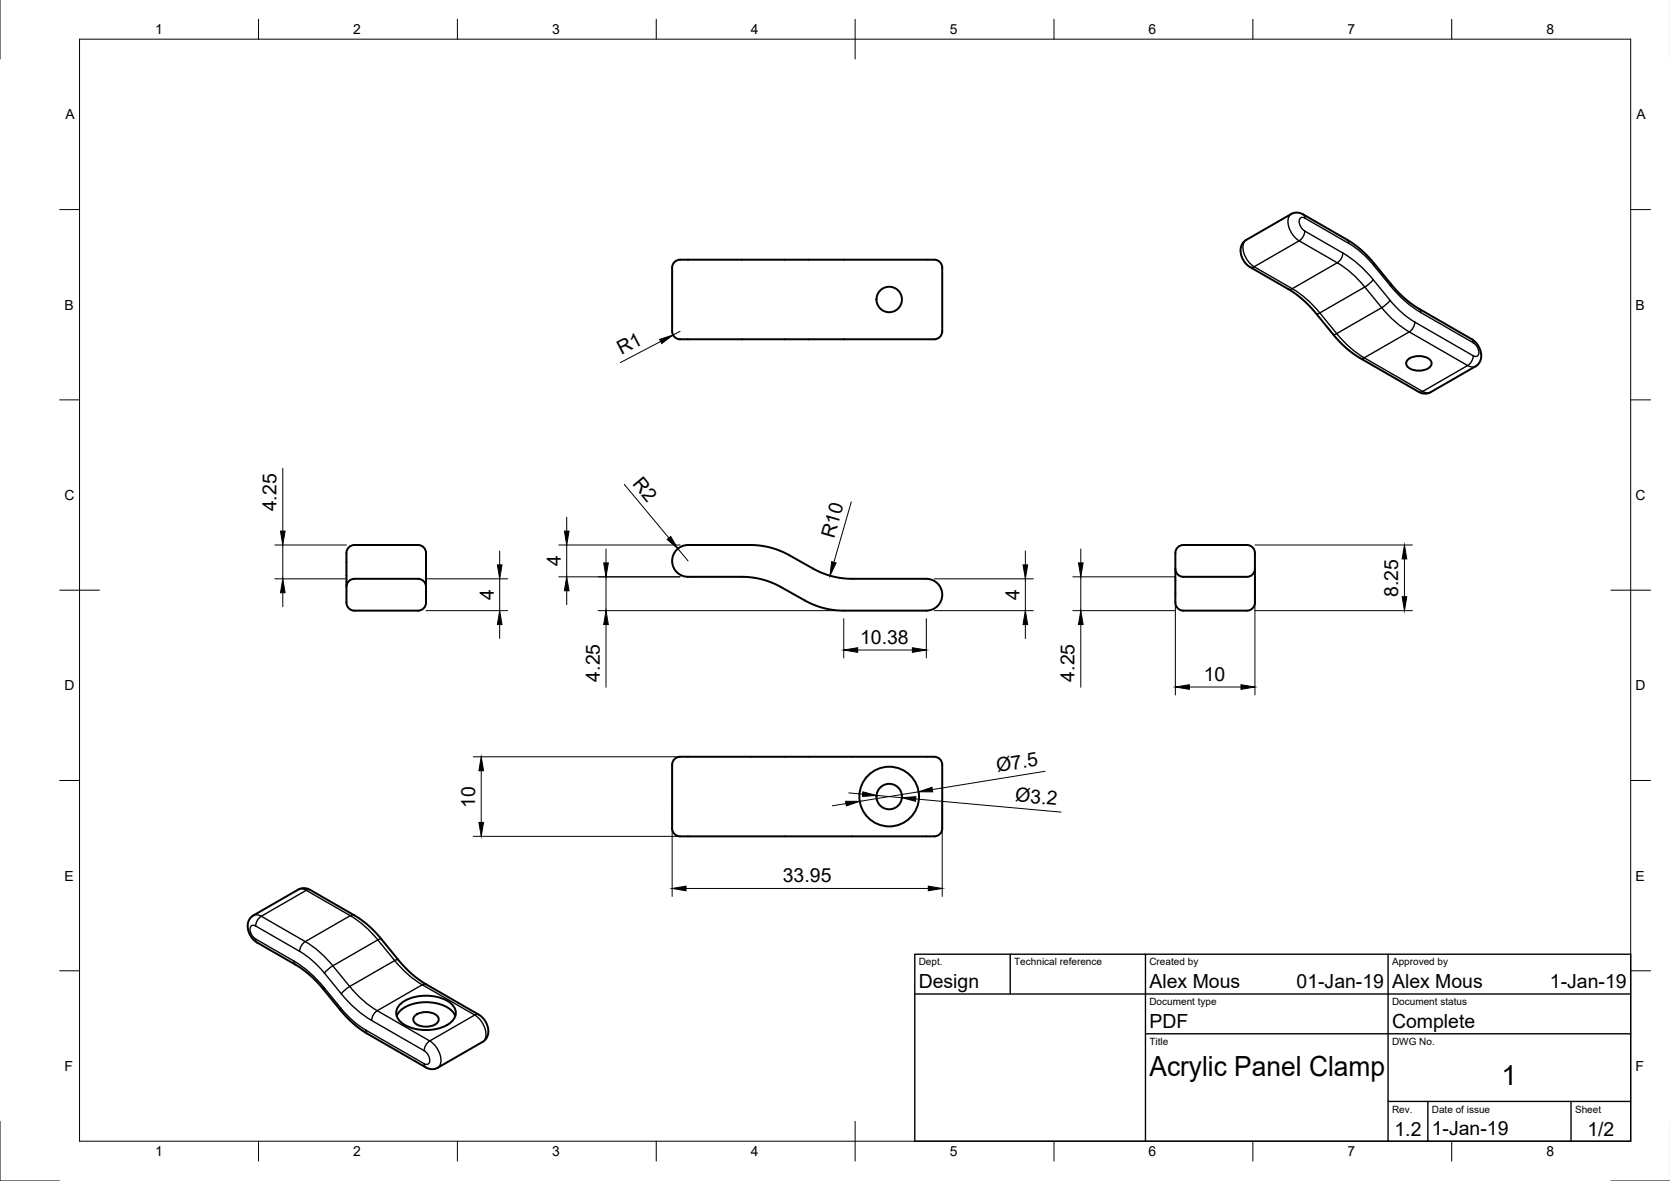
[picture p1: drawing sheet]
<svg xmlns="http://www.w3.org/2000/svg" width="420mm" height="297mm" viewBox="0 0 420 297" stroke-linecap="round" stroke-linejoin="round" font-family="sans-serif">
<!-- layer: Visible -->
<g fill="none" stroke="#000" stroke-width=".5">
<path d="M171.1 65.3h64M171.1 65.3a2 2 0 0 0-2 2v16a2.21 2.21 0 0 0 2.4 2h63.2a2.21 2.21 0 0 0 2.4-2v-16a2 2 0 0 0-2-2M313 60.8l12.1-7.1 1.2-.2 1.4 .3 11.5 6.6 2.6 1.9 3.1 3 6.5 7.8 3.8 3.4 15.6 9.2 1 1.2 .7 1.4 .2 1.4-.4 1.3-1 1.1-11.5 6.6-1.3 .3-1.4-.4-14.9-8.5-2-1.3-3.4-3.1-6.4-7.7-3.1-3.1-2.7-1.9-10.7-6.2-1.1-1.4-.6-1.7v-1.6zM354.3 90.4a4.4 4.4 0 0 1 5.7 .4 1.57 1.57 0 0 1-1.3 2.2 4.3 4.3 0 0 1-4.7-1 1.2 1.2 0 0 1 .3-1.6zM87.8 137.7l.8-.6h.6h16a2.2 2.2 0 0 1 2 2.4v11.7a2.21 2.21 0 0 1-2 2.4h-16a2.21 2.21 0 0 1-2-2.4v-12.1v-.6zM170.3 138.2a4 4 0 0 1 2.8-1.1h15.7a20 20 0 0 1 9.8 2.5l6 3.4a20 20 0 0 0 9.8 2.6h18.7a4 4 0 0 1 4 4 4 4 0 0 1-4 4h-20.8a20 20 0 0 1-9.8-2.6l-6-3.4a20 20 0 0 0-9.8-2.5h-13.6a4 4 0 0 1-3.7-2.5 4 4 0 0 1 .9-4.4zM296.3 137.7l.9-.6h.5h16a2.21 2.21 0 0 1 2 2.4v11.7a2.2 2.2 0 0 1-2 2.4h-16a2.2 2.2 0 0 1-2-2.4v-12.1l.1-.6zM87.2 147.6a2 2 0 0 1 2-2h16a2 2 0 0 1 2 2M315.7 143.1a2 2 0 0 1-2 2h-16a2 2 0 0 1-2-2M169.7 190.9l.9-.5 .5-.1h63.6a2.21 2.21 0 0 1 2.4 2v16.1a2.21 2.21 0 0 1-2.4 2h-63.2a2.21 2.21 0 0 1-2.4-2v-16.1l.1-.5zM63.2 230.7l12.1-7.1 1.2-.2 1.4 .4 11.4 6.5 2.7 1.9 3.1 3 6.5 7.8 3.8 3.4 15.6 9.2 1 1.2 .7 1.4 .2 1.4-.4 1.3-1 1.1-11.5 6.6-1.3 .3-1.4-.4-14.9-8.5-2-1.3-3.4-3.1-6.4-7.7-3.1-3-2.7-2-10.7-6.2-1.1-1.4-.6-1.7v-1.6zM99.8 255.6a6.4 6.4 0 0 1 5.3-3.4 10.2 10.2 0 0 1 8.8 2.2l.6 1.2"/>
<path d="M100.5 252.8a10.6 10.6 0 0 1 10.2-1.9 4.9 4.9 0 0 1 4 3.9 4.2 4.2 0 0 1-3.1 3.4 11.6 11.6 0 0 1-10.5-.9 2.91 2.91 0 0 1-.6-4.5zM104.5 255.4a4.4 4.4 0 0 1 5.7 .4 1.57 1.57 0 0 1-1.3 2.2 4.3 4.3 0 0 1-4.8-1 1.2 1.2 0 0 1 .4-1.6z"/>
<circle cx="223.7" cy="75.3" r="3.2"/>
<circle cx="223.7" cy="200.3" r="7.5"/>
<circle cx="223.7" cy="200.3" r="3.2"/>
</g>
<!-- layer: Visible Narrow -->
<g fill="none" stroke="#000" stroke-width=".35">
<path d="M324.9 53.8a3.5 3.5 0 0 0-.1 4.5l1.1 1.5 1 .8M327.9 53.9l.3 .4 .1 .5M328.3 58.1l9.6 5.5M328.3 54.8l11 6.4M328.3 54.8a.95 .95 0 0 0-1.2 .1 .95 .95 0 0 0-.2 1.2l.7 1.4 .7 .6M328.3 58.1l-.4 1.4-1 1.1M313.5 60.3a3.5 3.5 0 0 0-.1 4.5l1.2 1.6 .9 .7M315.5 67.1l9.6 5.5M315.5 67.1l-.5 .2-.5-.1M325.1 72.6l-.5 .2-.5-.1M325.1 72.6a25.9 25.9 0 0 1 7 6.1M326.9 60.6l-11.4 6.5"/>
<path d="M326.9 60.6l9.5 5.5M332.1 78.7l4.2 5.2M332.1 78.7l-.9 .2M336.4 66.1l-11.3 6.5M336.4 66.1a25.9 25.9 0 0 1 7 6.1M337.9 63.6l-.5 1.4-1 1.1M337.9 63.6a28.5 28.5 0 0 1 7.6 6.7M338.9 60.3l.3 .4 .1 .5M339.3 61.2a23 23 0 0 1 6.3 5.5l4.2 5.2M343.4 72.2l4.2 5.2M343.4 72.2l-11.3 6.5M345.5 70.3l-.9 1-1.2 .9"/>
<path d="M345.5 70.3l4.2 5.2M345.7 66.3l-.1 .4M347.6 77.4l-11.3 6.5M347.6 77.4a25.9 25.9 0 0 0 7 6.1M349.7 75.5l-.9 1-1.2 .9M349.7 75.5a23.5 23.5 0 0 0 6.3 5.5M349.8 71.9a28.5 28.5 0 0 0 7.7 6.7M350 71.5l-.2 .4M357 77.7l.3 .3 .2 .6M357.5 78.6l13.2 7.6M336.3 83.9a25.9 25.9 0 0 0 6.9 6.1M336.3 83.9l-.9 .2"/>
<path d="M343.2 90l14.7 8.5M343.2 90l-.5 .2-.5-.1M354.6 83.5l14.6 8.4-11.3 6.6M354.6 83.5l-11.4 6.5M354.6 83.5l1-1.1 .4-1.4 14.7 8.5M357.9 98.5l-.5 .1h-.5M357.9 98.5l.9 .3 1.1-.1M370.2 85.3l.4 .3 .1 .6M370.7 86.2a2.61 2.61 0 0 1 1.1 3.3l-.7 .2-.4-.2M370.7 89.5l-.5 1.4-1 1 .9 .4 1.1-.2M63.7 230.3l1.2-.2 .8 .3M64.3 236.2l9.6 5.5"/>
<path d="M64.3 232.9l11.1 6.4M64.3 232.9a.95 .95 0 0 0-1.2 .1 .95 .95 0 0 0-.1 1.2l.6 1.3 .7 .7M64.3 236.2l.1 .5 .3 .4M65.7 230.4l11.1 6.4M65.7 230.4l-1 1.1-.4 1.4M75.1 223.7l1.1-.1 .9 .3M75.4 239.3a23 23 0 0 1 6.2 5.5M76.8 236.8a25.9 25.9 0 0 1 6.9 6.1M76.8 236.8l-1 1.1-.4 1.4M77.1 223.9l-11.4 6.5M77.1 223.9l11 6.4M78.1 223.8l-.5-.1-.5 .2"/>
<path d="M88.1 230.3l-11.3 6.5M88.1 230.3a25.9 25.9 0 0 1 7 6.1M89.1 230.2l-.4-.1-.6 .2M95.1 236.4l-11.4 6.5M95.1 236.4l4.2 5.2M95.9 236.2l-.8 .2M73.9 241.7a28.5 28.5 0 0 1 7.6 6.7M73.9 241.7l.1 .6 .3 .3M81.5 248.4l4.3 5.2M81.5 248.4l-.1 .4M81.6 244.8l4.3 5.2M83.7 242.9l4.3 5.2"/>
<path d="M83.7 242.9l-1.2 .9-.9 1M85.8 253.6l-.2 .4M85.8 253.6a23.5 23.5 0 0 0 6.2 5.5M85.9 250a28.5 28.5 0 0 0 7.6 6.7l13.2 7.6M88 248.1l-1.2 .9-.9 1M88 248.1a25.9 25.9 0 0 0 6.9 6.1M92 259.1l14.7 8.4M92 259.1l.1 .5 .3 .4M94.9 254.2l13.2 7.6M94.9 254.2l-1 1.1-.4 1.4M99.3 241.6l-11.3 6.5M99.3 241.6a25.9 25.9 0 0 0 6.9 6.1"/>
<path d="M100.2 241.4l-.9 .2M106.2 247.7l-11.3 6.5M106.2 247.7l13.2 7.6M107.2 247.6l-.4-.1-.6 .2M119.4 255.3l-11.3 6.5M119.4 255.3a5.8 5.8 0 0 1 2.7 6l-.7 .7M120.4 255.2l-.4-.1-.6 .2M106.7 264.3a2.61 2.61 0 0 1 1.2 3.2l-.7 .2-.5-.2M106.7 267.5l.1 .6 .3 .4M108.1 261.8a5.8 5.8 0 0 1 2.6 6l-.6 .8M108.1 261.8l-1 1.1-.4 1.4"/>
</g>
<!-- layer: Border -->
<g fill="none" stroke="#000" stroke-width=".25">
<path d="M0 -.1v15M20 9.9h390.3v277.1h-390.3zM65 4.8v5.1M115.1 4.8v5.1M165.1 4.8v5.1M215.1 4.8v10.1M265.2 4.8v5.1M315.2 4.8v5.1M365.2 4.8v5.1M15 52.7h5M410.3 52.7h5M15 100.6h5"/>
<path d="M410.3 100.6h5M15 148.4h10M405.3 148.4h10M15 196.3h5M410.3 196.3h5M15 244.2h5M410.3 244.2h5M0 282v15h15M65 287v5M115.1 287v5M165.1 287v5M215.1 282v10"/>
<path d="M265.2 287v5M315.2 287v5M365.2 287v5M405.3 297h14.9"/>
</g>
<!-- layer: TitleBlock -->
<path d="M230.2 240h180.1v47h-180.1zM230.2 250h180.1M254.2 240v10M288.2 240v47M349.2 240v47M288.2 260h122.1M349.2 277h61.1M359.2 277v10M395.3 277v10" fill="none" stroke="#000" stroke-width=".35"/>
<!-- layer: Dimensions -->
<g fill="none" stroke="#000" stroke-width=".25">
<path d="M166.2 85.9l-10.1 5.3M171.1 83.3l-1.8 1M71.1 117.8v15.8M69.1 137.1h18.1M71.1 137.1v8.5M125.7 138.6v3.5M140.6 137.1h30.5M142.6 130.1v3.5M142.6 137.1v8M152.5 138.1v3.5M157.1 121.8l11.2 13.5M170.5 138l2.6 3.1"/>
<path d="M214.2 126.2l-4.4 15.2M258 138.6v3.5M271.9 138.1v3.5M315.7 137.1h39.7M69.1 145.6h18.1M71.1 149.1v3.5M107.2 145.6h20.5M107.2 153.6h20.5M125.7 145.6v8M125.7 157.1v3.5M140.6 145.1h30.5M142.6 148.6v3.5"/>
<path d="M150.5 153.6h59.8M152.5 145.1v8.5M152.5 157.1v15.8M212.3 155.6v9.9M233.1 155.6v9.9M235.1 145.6h24.9M235.1 153.6h24.9M258 145.6v8M258 157.1v3.5M269.9 153.6h25.8M269.9 145.1h25.8v29.7M271.9 145.1v8.5"/>
<path d="M271.9 157.1v15.8M315.7 153.6h39.7M315.7 145.1v29.7M353.4 140.6v9.5M215.8 163.5h13.8M299.2 172.8h13M119.1 190.3h52M121.1 193.8v13.1M213.5 199.4l3.5 .3M231.1 199.1l-14.8 2.5M263 194l-28.4 4.6M119.1 210.4h52"/>
<path d="M169.1 201.8v23.7M212.8 202.1l-3.4 .6M220.5 200.1l6.4 .5M230.4 201l36.6 3.3M237.1 202.5v23M172.6 223.5h61"/>
</g>
<g fill="#000" stroke="#000" stroke-width=".25">
<path d="M166 85.4l3.3-1.1-2.8 2.1zM70.6 133.6h1.1l-.6 3.5zM142 133.6h1.2l-.6 3.5zM167.9 135.7l.8-.8 1.8 3.1zM71.1 145.6l.6 3.5h-1.1zM125.1 142.1h1.2l-.6 3.5zM125.7 153.6l.6 3.5h-1.2zM142.6 145.1l.6 3.5h-1.2zM151.9 141.6h1.2l-.6 3.5zM152.5 153.6l.6 3.5h-1.2zM209.2 141.3l1.2 .3-1.6 3.2zM258 153.6l.6 3.5h-1.2z"/>
<path d="M257.4 142.1h1.2l-.6 3.5zM271.3 141.6h1.2l-.6 3.5zM271.9 153.6l.6 3.5h-1.2zM352.8 150.1h1.1l-.5 3.5zM353.4 137.1l.5 3.5h-1.1zM212.3 163.5l3.5-.6v1.2zM229.6 162.9l3.5 .6-3.5 .6zM295.7 172.8l3.5-.6v1.2zM312.2 172.2l3.5 .6-3.5 .6zM121.1 190.3l.6 3.5h-1.2zM217.1 199.2l3.4 .9-3.5 .2zM231.1 199.1l3.4-1.1 .2 1.2z"/>
<path d="M120.5 206.9h1.2l-.6 3.5zM212.8 201.5l3.5 .1-3.4 1.1zM226.9 200.6l3.5-.2-.1 1.1zM169.1 223.5l3.5-.6v1.1zM233.6 222.9l3.5 .6-3.5 .5z"/>
</g>
<g font-size="7">
<text x="289.2" y="270.5">Acrylic Panel Clamp</text>
<text x="377.8" y="272.9">1</text>
</g>
<g font-size="4.9">
<text x="156.4" y="89.4" transform="rotate(-28 156.4 89.4)">R1</text>
<text x="158.9" y="121.7" transform="rotate(50 158.9 121.7)">R2</text>
<text x="69.6" y="128.6" transform="rotate(-90 69.6 128.6)">4.25</text>
<text x="209.8" y="135.7" transform="rotate(-74 209.8 135.7)">R10</text>
<text x="141.1" y="142.4" transform="rotate(-90 141.1 142.4)">4</text>
<text x="124.2" y="150.9" transform="rotate(-90 124.2 150.9)">4</text>
<text x="256.5" y="150.9" transform="rotate(-90 256.5 150.9)">4</text>
<text x="351.8" y="150.1" transform="rotate(-90 351.8 150.1)">8.25</text>
<text x="216.4" y="161.9">10.38</text>
<text x="150.9" y="171.4" transform="rotate(-90 150.9 171.4)">4.25</text>
<text x="270.4" y="171.4" transform="rotate(-90 270.4 171.4)">4.25</text>
<text x="302.9" y="171.2">10</text>
<text x="250.9" y="194.3" transform="rotate(-9 250.9 194.3)">Ø7.5</text>
<text x="119.5" y="203.2" transform="rotate(-90 119.5 203.2)">10</text>
<text x="255.3" y="201.6" transform="rotate(5 255.3 201.6)">Ø3.2</text>
<text x="197" y="221.9">33.95</text>
<text x="231.2" y="248.5">Design</text>
<text x="289.2" y="248.5">Alex Mous</text>
<text x="326.2" y="248.5">01-Jan-19</text>
<text x="350.2" y="248.5">Alex Mous</text>
<text x="390" y="248.5">1-Jan-19</text>
<text x="289.2" y="258.5">PDF</text>
<text x="350.2" y="258.5">Complete</text>
<text x="350.8" y="285.7">1.2</text>
<text x="360.2" y="285.5">1-Jan-19</text>
<text x="399.4" y="285.7">1/2</text>
</g>
<g font-size="3.5">
<text x="39" y="8.6">1</text>
<text x="88.9" y="8.6">2</text>
<text x="138.9" y="8.6">3</text>
<text x="188.9" y="8.6">4</text>
<text x="239" y="8.6">5</text>
<text x="288.9" y="8.6">6</text>
<text x="339" y="8.6">7</text>
<text x="389.1" y="8.6">8</text>
<text x="16.4" y="30">A</text>
<text x="411.7" y="30">A</text>
<text x="16.2" y="77.9">B</text>
<text x="411.5" y="77.9">B</text>
<text x="16.3" y="125.8">C</text>
<text x="411.5" y="125.8">C</text>
<text x="16.2" y="173.6">D</text>
<text x="411.5" y="173.6">D</text>
<text x="16.3" y="221.5">E</text>
<text x="411.5" y="221.5">E</text>
<text x="16.3" y="269.4">F</text>
<text x="411.5" y="269.4">F</text>
<text x="39" y="290.8">1</text>
<text x="88.9" y="290.8">2</text>
<text x="138.9" y="290.8">3</text>
<text x="188.9" y="290.8">4</text>
<text x="239" y="290.8">5</text>
<text x="288.9" y="290.8">6</text>
<text x="339" y="290.8">7</text>
<text x="389.1" y="290.8">8</text>
</g>
<g font-size="2.5">
<text x="231.2" y="242.8">Dept.</text>
<text x="255.2" y="242.8">Technical reference</text>
<text x="289.2" y="242.8">Created by</text>
<text x="350.2" y="242.8">Approved by</text>
<text x="289.2" y="252.8">Document type</text>
<text x="350.2" y="252.8">Document status</text>
<text x="289.2" y="262.8">Title</text>
<text x="350.2" y="262.8">DWG No.</text>
<text x="350.2" y="279.8">Rev.</text>
<text x="360.2" y="279.8">Date of issue</text>
<text x="396.3" y="279.8">Sheet</text>
</g>
</svg>
